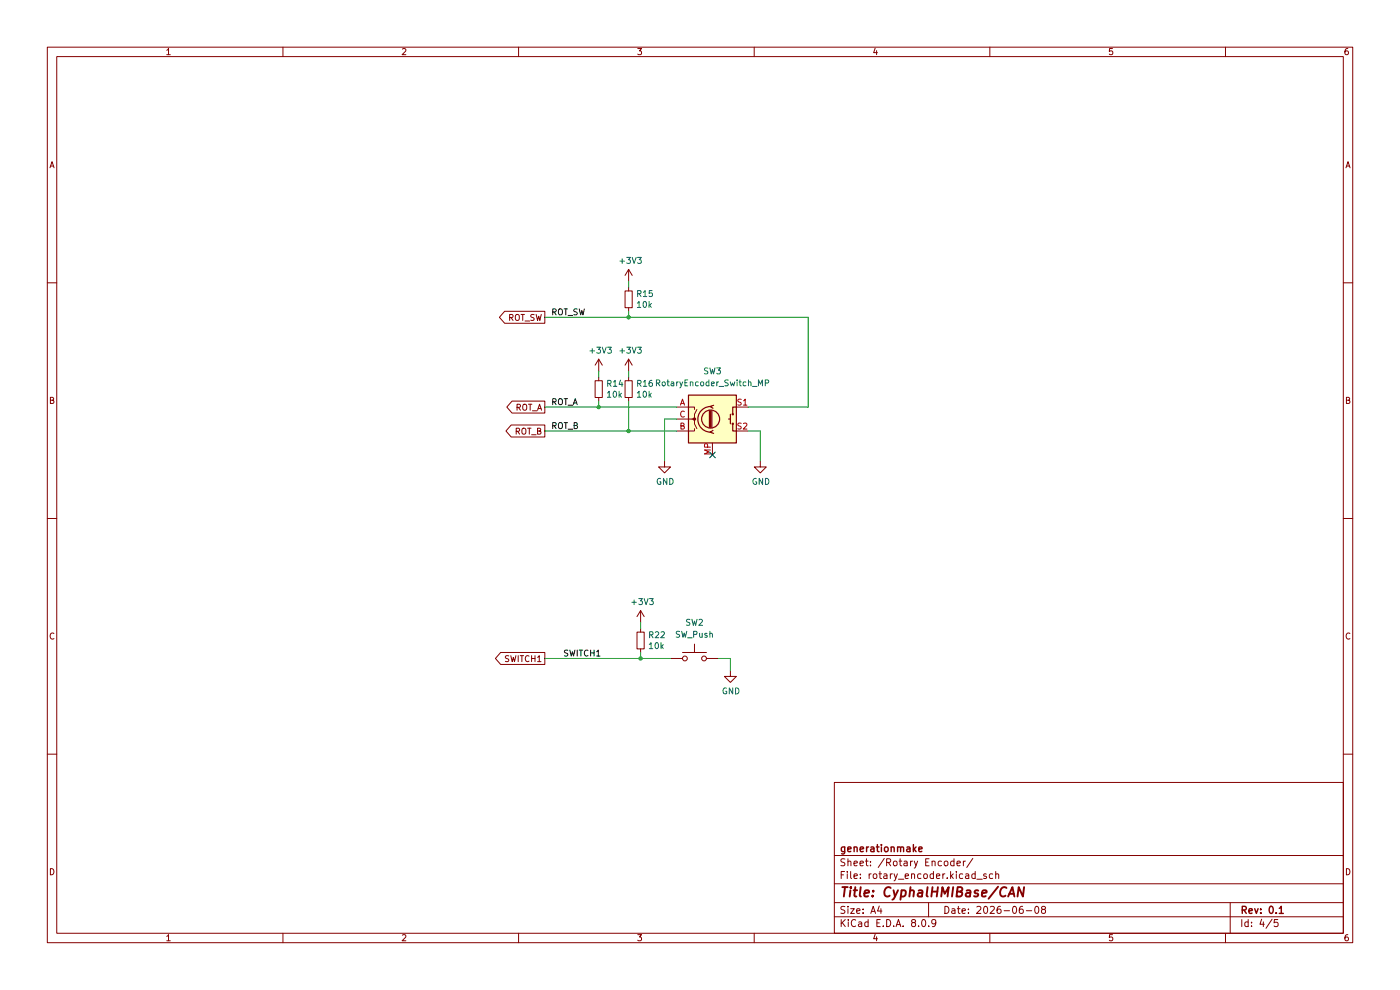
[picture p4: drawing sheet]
(kicad_sch
 (version 20231120)
 (generator "eeschema")
 (generator_version "8.0")
 (paper "A4")
 (title_block
  (title "CyphalHMIBase/CAN")
  (date "2026-06-08")
  (rev "0.1")
  (company "generationmake"))
 (lib_symbols
  (symbol "Device:R_Small"
   (pin_numbers hide)
   (pin_names
    (offset 0.254) hide) (exclude_from_sim no) (in_bom yes) (on_board yes)
   (property "Reference" "R" (at 0.762 0.508 0) (effects (font (size 1.27 1.27)) (justify left)))
   (property "Value" "R_Small" (at 0.762 -1.016 0) (effects (font (size 1.27 1.27)) (justify left)))
   (property "Footprint" "" (at 0 0 0) (effects (font (size 1.27 1.27)) (hide yes)))
   (property "Datasheet" "~" (at 0 0 0) (effects (font (size 1.27 1.27)) (hide yes)))
   (property "Description" "Resistor, small symbol" (at 0 0 0) (effects (font (size 1.27 1.27)) (hide yes)))
   (symbol "R_Small_0_1"
    (rectangle (start -0.762 1.778) (end 0.762 -1.778) (stroke (width 0.2032) (type default)) (fill (type none))))
   (symbol "R_Small_1_1"
    (pin passive line (at 0 2.54 270) (length 0.762) (name "~" (effects (font (size 1.27 1.27)))) (number "1" (effects (font (size 1.27 1.27)))))
    (pin passive line (at 0 -2.54 90) (length 0.762) (name "~" (effects (font (size 1.27 1.27)))) (number "2" (effects (font (size 1.27 1.27)))))))
  (symbol "Device:RotaryEncoder_Switch_MP"
   (pin_names
    (offset 0.254) hide) (exclude_from_sim no) (in_bom yes) (on_board yes)
   (property "Reference" "SW" (at 0 8.89 0) (effects (font (size 1.27 1.27))))
   (property "Value" "RotaryEncoder_Switch_MP" (at 0 6.35 0) (effects (font (size 1.27 1.27))))
   (property "Footprint" "" (at -3.81 4.064 0) (effects (font (size 1.27 1.27)) (hide yes)))
   (property "Datasheet" "~" (at 0 -12.7 0) (effects (font (size 1.27 1.27)) (hide yes)))
   (property "Description" "Rotary encoder, dual channel, incremental quadrate outputs, with switch and MP Pin" (at 0 -15.24 0) (effects (font (size 1.27 1.27)) (hide yes)))
   (symbol "RotaryEncoder_Switch_MP_0_1"
    (rectangle (start -5.08 5.08) (end 5.08 -5.08) (stroke (width 0.254) (type default)) (fill (type background)))
    (circle (center -3.81 0) (radius 0.254) (stroke (width 0) (type default)) (fill (type outline)))
    (circle (center -0.381 0) (radius 1.905) (stroke (width 0.254) (type default)) (fill (type none)))
    (arc (start -0.381 2.667) (mid -3.0988 -0.0635) (end -0.381 -2.794) (stroke (width 0.254) (type default)) (fill (type none)))
    (polyline (pts (xy -0.635 -1.778) (xy -0.635 1.778)) (stroke (width 0.254) (type default)) (fill (type none)))
    (polyline (pts (xy -0.381 -1.778) (xy -0.381 1.778)) (stroke (width 0.254) (type default)) (fill (type none)))
    (polyline (pts (xy -0.127 1.778) (xy -0.127 -1.778)) (stroke (width 0.254) (type default)) (fill (type none)))
    (polyline (pts (xy 3.81 0) (xy 3.429 0)) (stroke (width 0.254) (type default)) (fill (type none)))
    (polyline (pts (xy 3.81 1.016) (xy 3.81 -1.016)) (stroke (width 0.254) (type default)) (fill (type none)))
    (polyline (pts (xy -5.08 -2.54) (xy -3.81 -2.54) (xy -3.81 -2.032)) (stroke (width 0) (type default)) (fill (type none)))
    (polyline (pts (xy -5.08 2.54) (xy -3.81 2.54) (xy -3.81 2.032)) (stroke (width 0) (type default)) (fill (type none)))
    (polyline (pts (xy 0.254 -3.048) (xy -0.508 -2.794) (xy 0.127 -2.413)) (stroke (width 0.254) (type default)) (fill (type none)))
    (polyline (pts (xy 0.254 2.921) (xy -0.508 2.667) (xy 0.127 2.286)) (stroke (width 0.254) (type default)) (fill (type none)))
    (polyline (pts (xy 5.08 -2.54) (xy 4.318 -2.54) (xy 4.318 -1.016)) (stroke (width 0.254) (type default)) (fill (type none)))
    (polyline (pts (xy 5.08 2.54) (xy 4.318 2.54) (xy 4.318 1.016)) (stroke (width 0.254) (type default)) (fill (type none)))
    (polyline (pts (xy -5.08 0) (xy -3.81 0) (xy -3.81 -1.016) (xy -3.302 -2.032)) (stroke (width 0) (type default)) (fill (type none)))
    (polyline (pts (xy -4.318 0) (xy -3.81 0) (xy -3.81 1.016) (xy -3.302 2.032)) (stroke (width 0) (type default)) (fill (type none)))
    (circle (center 4.318 -1.016) (radius 0.127) (stroke (width 0.254) (type default)) (fill (type none)))
    (circle (center 4.318 1.016) (radius 0.127) (stroke (width 0.254) (type default)) (fill (type none))))
   (symbol "RotaryEncoder_Switch_MP_1_1"
    (pin passive line (at -7.62 2.54 0) (length 2.54) (name "A" (effects (font (size 1.27 1.27)))) (number "A" (effects (font (size 1.27 1.27)))))
    (pin passive line (at -7.62 -2.54 0) (length 2.54) (name "B" (effects (font (size 1.27 1.27)))) (number "B" (effects (font (size 1.27 1.27)))))
    (pin passive line (at -7.62 0 0) (length 2.54) (name "C" (effects (font (size 1.27 1.27)))) (number "C" (effects (font (size 1.27 1.27)))))
    (pin passive line (at 0 -7.62 90) (length 2.54) (name "MP" (effects (font (size 1.27 1.27)))) (number "MP" (effects (font (size 1.27 1.27)))))
    (pin passive line (at 7.62 2.54 180) (length 2.54) (name "S1" (effects (font (size 1.27 1.27)))) (number "S1" (effects (font (size 1.27 1.27)))))
    (pin passive line (at 7.62 -2.54 180) (length 2.54) (name "S2" (effects (font (size 1.27 1.27)))) (number "S2" (effects (font (size 1.27 1.27)))))))
  (symbol "OpenCyphalPicoBase-rescue:+3.3V-power-supply"
   (power)
   (pin_names
    (offset 0)) (exclude_from_sim no) (in_bom yes) (on_board yes)
   (property "Reference" "#PWR" (at 0 -3.81 0) (effects (font (size 1.27 1.27)) (hide yes)))
   (property "Value" "+3.3V-power-supply" (at 0 3.556 0) (effects (font (size 1.27 1.27))))
   (property "Footprint" "" (at 0 0 0) (effects (font (size 1.27 1.27))))
   (property "Datasheet" "" (at 0 0 0) (effects (font (size 1.27 1.27))))
   (property "Description" "" (at 0 0 0) (effects (font (size 1.27 1.27)) (hide yes)))
   (symbol "+3.3V-power-supply_0_1"
    (polyline (pts (xy -0.762 1.27) (xy 0 2.54)) (stroke (width 0) (type default)) (fill (type none)))
    (polyline (pts (xy 0 0) (xy 0 2.54)) (stroke (width 0) (type default)) (fill (type none)))
    (polyline (pts (xy 0 2.54) (xy 0.762 1.27)) (stroke (width 0) (type default)) (fill (type none))))
   (symbol "+3.3V-power-supply_1_1"
    (pin power_in line (at 0 0 90) (length 0) hide (name "+3V3" (effects (font (size 1.27 1.27)))) (number "1" (effects (font (size 1.27 1.27)))))))
  (symbol "OpenCyphalPicoBase-rescue:GND-power-supply"
   (power)
   (pin_names
    (offset 0)) (exclude_from_sim no) (in_bom yes) (on_board yes)
   (property "Reference" "#PWR" (at 0 -6.35 0) (effects (font (size 1.27 1.27)) (hide yes)))
   (property "Value" "GND-power-supply" (at 0 -3.81 0) (effects (font (size 1.27 1.27))))
   (property "Footprint" "" (at 0 0 0) (effects (font (size 1.27 1.27))))
   (property "Datasheet" "" (at 0 0 0) (effects (font (size 1.27 1.27))))
   (property "Description" "" (at 0 0 0) (effects (font (size 1.27 1.27)) (hide yes)))
   (symbol "GND-power-supply_0_1"
    (polyline (pts (xy 0 0) (xy 0 -1.27) (xy 1.27 -1.27) (xy 0 -2.54) (xy -1.27 -1.27) (xy 0 -1.27)) (stroke (width 0) (type default)) (fill (type none))))
   (symbol "GND-power-supply_1_1"
    (pin power_in line (at 0 0 270) (length 0) hide (name "GND" (effects (font (size 1.27 1.27)))) (number "1" (effects (font (size 1.27 1.27)))))))
  (symbol "Switch:SW_Push"
   (pin_numbers hide)
   (pin_names
    (offset 1.016) hide) (exclude_from_sim no) (in_bom yes) (on_board yes)
   (property "Reference" "SW" (at 1.27 2.54 0) (effects (font (size 1.27 1.27)) (justify left)))
   (property "Value" "SW_Push" (at 0 -1.524 0) (effects (font (size 1.27 1.27))))
   (property "Footprint" "" (at 0 5.08 0) (effects (font (size 1.27 1.27)) (hide yes)))
   (property "Datasheet" "~" (at 0 5.08 0) (effects (font (size 1.27 1.27)) (hide yes)))
   (property "Description" "Push button switch, generic, two pins" (at 0 0 0) (effects (font (size 1.27 1.27)) (hide yes)))
   (symbol "SW_Push_0_1"
    (circle (center -2.032 0) (radius 0.508) (stroke (width 0) (type default)) (fill (type none)))
    (polyline (pts (xy 0 1.27) (xy 0 3.048)) (stroke (width 0) (type default)) (fill (type none)))
    (polyline (pts (xy 2.54 1.27) (xy -2.54 1.27)) (stroke (width 0) (type default)) (fill (type none)))
    (circle (center 2.032 0) (radius 0.508) (stroke (width 0) (type default)) (fill (type none)))
    (pin passive line (at -5.08 0 0) (length 2.54) (name "1" (effects (font (size 1.27 1.27)))) (number "1" (effects (font (size 1.27 1.27)))))
    (pin passive line (at 5.08 0 180) (length 2.54) (name "2" (effects (font (size 1.27 1.27)))) (number "2" (effects (font (size 1.27 1.27))))))))
 (junction
  (at 133.35 67.31)
  (diameter 0)
  (color 0 0 0 0))
 (junction
  (at 133.35 91.44)
  (diameter 0)
  (color 0 0 0 0))
 (junction
  (at 135.89 139.7)
  (diameter 0)
  (color 0 0 0 0))
 (junction
  (at 127 86.36)
  (diameter 0)
  (color 0 0 0 0))
 (no_connect
  (at 151.13 96.52))
 (wire
  (pts (xy 115.57 91.44) (xy 133.35 91.44))
  (stroke (width 0) (type default)))
 (wire
  (pts (xy 133.35 85.09) (xy 133.35 91.44))
  (stroke (width 0) (type default)))
 (wire
  (pts (xy 133.35 67.31) (xy 115.57 67.31))
  (stroke (width 0) (type default)))
 (wire
  (pts (xy 154.94 139.7) (xy 154.94 142.24))
  (stroke (width 0) (type default)))
 (wire
  (pts (xy 140.97 88.9) (xy 140.97 97.79))
  (stroke (width 0) (type default)))
 (wire
  (pts (xy 161.29 91.44) (xy 161.29 97.79))
  (stroke (width 0) (type default)))
 (wire
  (pts (xy 158.75 86.36) (xy 171.45 86.36))
  (stroke (width 0) (type default)))
 (wire
  (pts (xy 127 85.09) (xy 127 86.36))
  (stroke (width 0) (type default)))
 (wire
  (pts (xy 135.89 132.08) (xy 135.89 133.35))
  (stroke (width 0) (type default)))
 (wire
  (pts (xy 133.35 66.04) (xy 133.35 67.31))
  (stroke (width 0) (type default)))
 (wire
  (pts (xy 171.45 86.36) (xy 171.45 67.31))
  (stroke (width 0) (type default)))
 (wire
  (pts (xy 115.57 86.36) (xy 127 86.36))
  (stroke (width 0) (type default)))
 (wire
  (pts (xy 152.4 139.7) (xy 154.94 139.7))
  (stroke (width 0) (type default)))
 (wire
  (pts (xy 133.35 78.74) (xy 133.35 80.01))
  (stroke (width 0) (type default)))
 (wire
  (pts (xy 171.45 67.31) (xy 133.35 67.31))
  (stroke (width 0) (type default)))
 (wire
  (pts (xy 135.89 138.43) (xy 135.89 139.7))
  (stroke (width 0) (type default)))
 (wire
  (pts (xy 133.35 91.44) (xy 143.51 91.44))
  (stroke (width 0) (type default)))
 (wire
  (pts (xy 115.57 139.7) (xy 135.89 139.7))
  (stroke (width 0) (type default)))
 (wire
  (pts (xy 127 78.74) (xy 127 80.01))
  (stroke (width 0) (type default)))
 (wire
  (pts (xy 133.35 59.69) (xy 133.35 60.96))
  (stroke (width 0) (type default)))
 (wire
  (pts (xy 135.89 139.7) (xy 142.24 139.7))
  (stroke (width 0) (type default)))
 (wire
  (pts (xy 158.75 91.44) (xy 161.29 91.44))
  (stroke (width 0) (type default)))
 (wire
  (pts (xy 143.51 88.9) (xy 140.97 88.9))
  (stroke (width 0) (type default)))
 (wire
  (pts (xy 127 86.36) (xy 143.51 86.36))
  (stroke (width 0) (type default)))
 (label "ROT_SW"
  (at 116.84 67.31 0)
  (effects (font (size 1.27 1.27)) (justify left bottom)))
 (label "ROT_B"
  (at 116.84 91.44 0)
  (effects (font (size 1.27 1.27)) (justify left bottom)))
 (label "ROT_A"
  (at 116.84 86.36 0)
  (effects (font (size 1.27 1.27)) (justify left bottom)))
 (label "SWITCH1"
  (at 119.38 139.7 0)
  (effects (font (size 1.27 1.27)) (justify left bottom)))
 (global_label "ROT_SW"
  (shape output)
  (at 115.57 67.31 180)
  (fields_autoplaced yes)
  (effects (font (size 1.27 1.27)) (justify right))
  (property "Intersheetrefs" "${INTERSHEET_REFS}" (at 106.0424 67.31 0) (effects (font (size 1.27 1.27)) (justify right) (hide yes)))
  (property "Referenzen zwischen Schaltplänen" "${INTERSHEET_REFS}" (at 115.57 69.1452 0) (effects (font (size 1.27 1.27)) (justify right) (hide yes))))
 (global_label "SWITCH1"
  (shape output)
  (at 115.57 139.7 180)
  (fields_autoplaced yes)
  (effects (font (size 1.27 1.27)) (justify right))
  (property "Intersheetrefs" "${INTERSHEET_REFS}" (at 105.1957 139.7 0) (effects (font (size 1.27 1.27)) (justify right) (hide yes)))
  (property "Referenzen zwischen Schaltplänen" "${INTERSHEET_REFS}" (at 115.57 141.5352 0) (effects (font (size 1.27 1.27)) (justify right) (hide yes))))
 (global_label "ROT_A"
  (shape output)
  (at 115.57 86.36 180)
  (fields_autoplaced yes)
  (effects (font (size 1.27 1.27)) (justify right))
  (property "Intersheetrefs" "${INTERSHEET_REFS}" (at 107.6147 86.36 0) (effects (font (size 1.27 1.27)) (justify right) (hide yes)))
  (property "Referenzen zwischen Schaltplänen" "${INTERSHEET_REFS}" (at 115.57 88.1952 0) (effects (font (size 1.27 1.27)) (justify right) (hide yes))))
 (global_label "ROT_B"
  (shape output)
  (at 115.57 91.44 180)
  (fields_autoplaced yes)
  (effects (font (size 1.27 1.27)) (justify right))
  (property "Intersheetrefs" "${INTERSHEET_REFS}" (at 107.4333 91.44 0) (effects (font (size 1.27 1.27)) (justify right) (hide yes)))
  (property "Referenzen zwischen Schaltplänen" "${INTERSHEET_REFS}" (at 115.57 93.2752 0) (effects (font (size 1.27 1.27)) (justify right) (hide yes))))
 (symbol
  (lib_id "Device:R_Small")
  (at 127 82.55 0)
  (unit 1)
  (exclude_from_sim no)
  (in_bom yes)
  (on_board yes)
  (dnp no)
  (property "Reference" "R14" (at 128.4986 81.3816 0) (effects (font (size 1.27 1.27)) (justify left)))
  (property "Value" "10k" (at 128.4986 83.693 0) (effects (font (size 1.27 1.27)) (justify left)))
  (property "Footprint" "Resistor_SMD:R_0603_1608Metric" (at 127 86.36 0) (effects (font (size 1.27 1.27)) (hide yes)))
  (property "Datasheet" "" (at 127 82.55 0) (effects (font (size 1.27 1.27))))
  (property "Description" "" (at 127 82.55 0) (effects (font (size 1.27 1.27)) (hide yes)))
  (property "LCSC" "C25804" (at 127 82.55 0) (effects (font (size 1.27 1.27)) (hide yes)))
  (pin "1")
  (pin "2"))
 (symbol
  (lib_id "OpenCyphalPicoBase-rescue:+3.3V-power-supply")
  (at 135.89 132.08 0)
  (unit 1)
  (exclude_from_sim no)
  (in_bom yes)
  (on_board yes)
  (dnp no)
  (property "Reference" "#PWR57" (at 135.89 135.89 0) (effects (font (size 1.27 1.27)) (hide yes)))
  (property "Value" "+3V3" (at 136.271 127.6858 0) (effects (font (size 1.27 1.27))))
  (property "Footprint" "" (at 135.89 132.08 0) (effects (font (size 1.27 1.27))))
  (property "Datasheet" "" (at 135.89 132.08 0) (effects (font (size 1.27 1.27))))
  (property "Description" "" (at 135.89 132.08 0) (effects (font (size 1.27 1.27)) (hide yes)))
  (pin "1"))
 (symbol
  (lib_id "OpenCyphalPicoBase-rescue:+3.3V-power-supply")
  (at 133.35 59.69 0)
  (unit 1)
  (exclude_from_sim no)
  (in_bom yes)
  (on_board yes)
  (dnp no)
  (property "Reference" "#PWR47" (at 133.35 63.5 0) (effects (font (size 1.27 1.27)) (hide yes)))
  (property "Value" "+3V3" (at 133.731 55.2958 0) (effects (font (size 1.27 1.27))))
  (property "Footprint" "" (at 133.35 59.69 0) (effects (font (size 1.27 1.27))))
  (property "Datasheet" "" (at 133.35 59.69 0) (effects (font (size 1.27 1.27))))
  (property "Description" "" (at 133.35 59.69 0) (effects (font (size 1.27 1.27)) (hide yes)))
  (pin "1"))
 (symbol
  (lib_id "Switch:SW_Push")
  (at 147.32 139.7 0)
  (unit 1)
  (exclude_from_sim no)
  (in_bom yes)
  (on_board yes)
  (dnp no)
  (fields_autoplaced yes)
  (property "Reference" "SW2" (at 147.32 132.08 0) (effects (font (size 1.27 1.27))))
  (property "Value" "SW_Push" (at 147.32 134.62 0) (effects (font (size 1.27 1.27))))
  (property "Footprint" "Button_Switch_SMD:SW_SPST_Omron_B3FS-100xP" (at 147.32 134.62 0) (effects (font (size 1.27 1.27)) (hide yes)))
  (property "Datasheet" "~" (at 147.32 134.62 0) (effects (font (size 1.27 1.27)) (hide yes)))
  (property "Description" "Push button switch, generic, two pins" (at 147.32 139.7 0) (effects (font (size 1.27 1.27)) (hide yes)))
  (pin "2")
  (pin "1"))
 (symbol
  (lib_id "OpenCyphalPicoBase-rescue:+3.3V-power-supply")
  (at 127 78.74 0)
  (unit 1)
  (exclude_from_sim no)
  (in_bom yes)
  (on_board yes)
  (dnp no)
  (property "Reference" "#PWR46" (at 127 82.55 0) (effects (font (size 1.27 1.27)) (hide yes)))
  (property "Value" "+3V3" (at 127.381 74.3458 0) (effects (font (size 1.27 1.27))))
  (property "Footprint" "" (at 127 78.74 0) (effects (font (size 1.27 1.27))))
  (property "Datasheet" "" (at 127 78.74 0) (effects (font (size 1.27 1.27))))
  (property "Description" "" (at 127 78.74 0) (effects (font (size 1.27 1.27)) (hide yes)))
  (pin "1"))
 (symbol
  (lib_id "Device:R_Small")
  (at 133.35 63.5 0)
  (unit 1)
  (exclude_from_sim no)
  (in_bom yes)
  (on_board yes)
  (dnp no)
  (property "Reference" "R15" (at 134.8486 62.3316 0) (effects (font (size 1.27 1.27)) (justify left)))
  (property "Value" "10k" (at 134.8486 64.643 0) (effects (font (size 1.27 1.27)) (justify left)))
  (property "Footprint" "Resistor_SMD:R_0603_1608Metric" (at 133.35 67.31 0) (effects (font (size 1.27 1.27)) (hide yes)))
  (property "Datasheet" "" (at 133.35 63.5 0) (effects (font (size 1.27 1.27))))
  (property "Description" "" (at 133.35 63.5 0) (effects (font (size 1.27 1.27)) (hide yes)))
  (property "LCSC" "C25804" (at 133.35 63.5 0) (effects (font (size 1.27 1.27)) (hide yes)))
  (pin "1")
  (pin "2"))
 (symbol
  (lib_id "Device:RotaryEncoder_Switch_MP")
  (at 151.13 88.9 0)
  (unit 1)
  (exclude_from_sim no)
  (in_bom yes)
  (on_board yes)
  (dnp no)
  (fields_autoplaced yes)
  (property "Reference" "SW3" (at 151.13 78.74 0) (effects (font (size 1.27 1.27))))
  (property "Value" "RotaryEncoder_Switch_MP" (at 151.13 81.28 0) (effects (font (size 1.27 1.27))))
  (property "Footprint" "Rotary_Encoder:RotaryEncoder_Alps_EC11E-Switch_Vertical_H20mm_CircularMountingHoles" (at 147.32 84.836 0) (effects (font (size 1.27 1.27)) (hide yes)))
  (property "Datasheet" "~" (at 151.13 101.6 0) (effects (font (size 1.27 1.27)) (hide yes)))
  (property "Description" "Rotary encoder, dual channel, incremental quadrate outputs, with switch and MP Pin" (at 151.13 104.14 0) (effects (font (size 1.27 1.27)) (hide yes)))
  (pin "MP")
  (pin "A")
  (pin "C")
  (pin "S1")
  (pin "B")
  (pin "S2"))
 (symbol
  (lib_id "OpenCyphalPicoBase-rescue:GND-power-supply")
  (at 140.97 97.79 0)
  (unit 1)
  (exclude_from_sim no)
  (in_bom yes)
  (on_board yes)
  (dnp no)
  (property "Reference" "#PWR49" (at 140.97 104.14 0) (effects (font (size 1.27 1.27)) (hide yes)))
  (property "Value" "GND" (at 141.097 102.1842 0) (effects (font (size 1.27 1.27))))
  (property "Footprint" "" (at 140.97 97.79 0) (effects (font (size 1.27 1.27))))
  (property "Datasheet" "" (at 140.97 97.79 0) (effects (font (size 1.27 1.27))))
  (property "Description" "" (at 140.97 97.79 0) (effects (font (size 1.27 1.27)) (hide yes)))
  (pin "1"))
 (symbol
  (lib_id "Device:R_Small")
  (at 133.35 82.55 0)
  (unit 1)
  (exclude_from_sim no)
  (in_bom yes)
  (on_board yes)
  (dnp no)
  (property "Reference" "R16" (at 134.8486 81.3816 0) (effects (font (size 1.27 1.27)) (justify left)))
  (property "Value" "10k" (at 134.8486 83.693 0) (effects (font (size 1.27 1.27)) (justify left)))
  (property "Footprint" "Resistor_SMD:R_0603_1608Metric" (at 133.35 86.36 0) (effects (font (size 1.27 1.27)) (hide yes)))
  (property "Datasheet" "" (at 133.35 82.55 0) (effects (font (size 1.27 1.27))))
  (property "Description" "" (at 133.35 82.55 0) (effects (font (size 1.27 1.27)) (hide yes)))
  (property "LCSC" "C25804" (at 133.35 82.55 0) (effects (font (size 1.27 1.27)) (hide yes)))
  (pin "1")
  (pin "2"))
 (symbol
  (lib_id "OpenCyphalPicoBase-rescue:GND-power-supply")
  (at 154.94 142.24 0)
  (unit 1)
  (exclude_from_sim no)
  (in_bom yes)
  (on_board yes)
  (dnp no)
  (property "Reference" "#PWR56" (at 154.94 148.59 0) (effects (font (size 1.27 1.27)) (hide yes)))
  (property "Value" "GND" (at 155.067 146.6342 0) (effects (font (size 1.27 1.27))))
  (property "Footprint" "" (at 154.94 142.24 0) (effects (font (size 1.27 1.27))))
  (property "Datasheet" "" (at 154.94 142.24 0) (effects (font (size 1.27 1.27))))
  (property "Description" "" (at 154.94 142.24 0) (effects (font (size 1.27 1.27)) (hide yes)))
  (pin "1"))
 (symbol
  (lib_id "Device:R_Small")
  (at 135.89 135.89 0)
  (unit 1)
  (exclude_from_sim no)
  (in_bom yes)
  (on_board yes)
  (dnp no)
  (property "Reference" "R22" (at 137.3886 134.7216 0) (effects (font (size 1.27 1.27)) (justify left)))
  (property "Value" "10k" (at 137.3886 137.033 0) (effects (font (size 1.27 1.27)) (justify left)))
  (property "Footprint" "Resistor_SMD:R_0603_1608Metric" (at 135.89 139.7 0) (effects (font (size 1.27 1.27)) (hide yes)))
  (property "Datasheet" "" (at 135.89 135.89 0) (effects (font (size 1.27 1.27))))
  (property "Description" "" (at 135.89 135.89 0) (effects (font (size 1.27 1.27)) (hide yes)))
  (property "LCSC" "C25804" (at 135.89 135.89 0) (effects (font (size 1.27 1.27)) (hide yes)))
  (pin "1")
  (pin "2"))
 (symbol
  (lib_id "OpenCyphalPicoBase-rescue:+3.3V-power-supply")
  (at 133.35 78.74 0)
  (unit 1)
  (exclude_from_sim no)
  (in_bom yes)
  (on_board yes)
  (dnp no)
  (property "Reference" "#PWR48" (at 133.35 82.55 0) (effects (font (size 1.27 1.27)) (hide yes)))
  (property "Value" "+3V3" (at 133.731 74.3458 0) (effects (font (size 1.27 1.27))))
  (property "Footprint" "" (at 133.35 78.74 0) (effects (font (size 1.27 1.27))))
  (property "Datasheet" "" (at 133.35 78.74 0) (effects (font (size 1.27 1.27))))
  (property "Description" "" (at 133.35 78.74 0) (effects (font (size 1.27 1.27)) (hide yes)))
  (pin "1"))
 (symbol
  (lib_id "OpenCyphalPicoBase-rescue:GND-power-supply")
  (at 161.29 97.79 0)
  (unit 1)
  (exclude_from_sim no)
  (in_bom yes)
  (on_board yes)
  (dnp no)
  (property "Reference" "#PWR50" (at 161.29 104.14 0) (effects (font (size 1.27 1.27)) (hide yes)))
  (property "Value" "GND" (at 161.417 102.1842 0) (effects (font (size 1.27 1.27))))
  (property "Footprint" "" (at 161.29 97.79 0) (effects (font (size 1.27 1.27))))
  (property "Datasheet" "" (at 161.29 97.79 0) (effects (font (size 1.27 1.27))))
  (property "Description" "" (at 161.29 97.79 0) (effects (font (size 1.27 1.27)) (hide yes)))
  (pin "1")))
